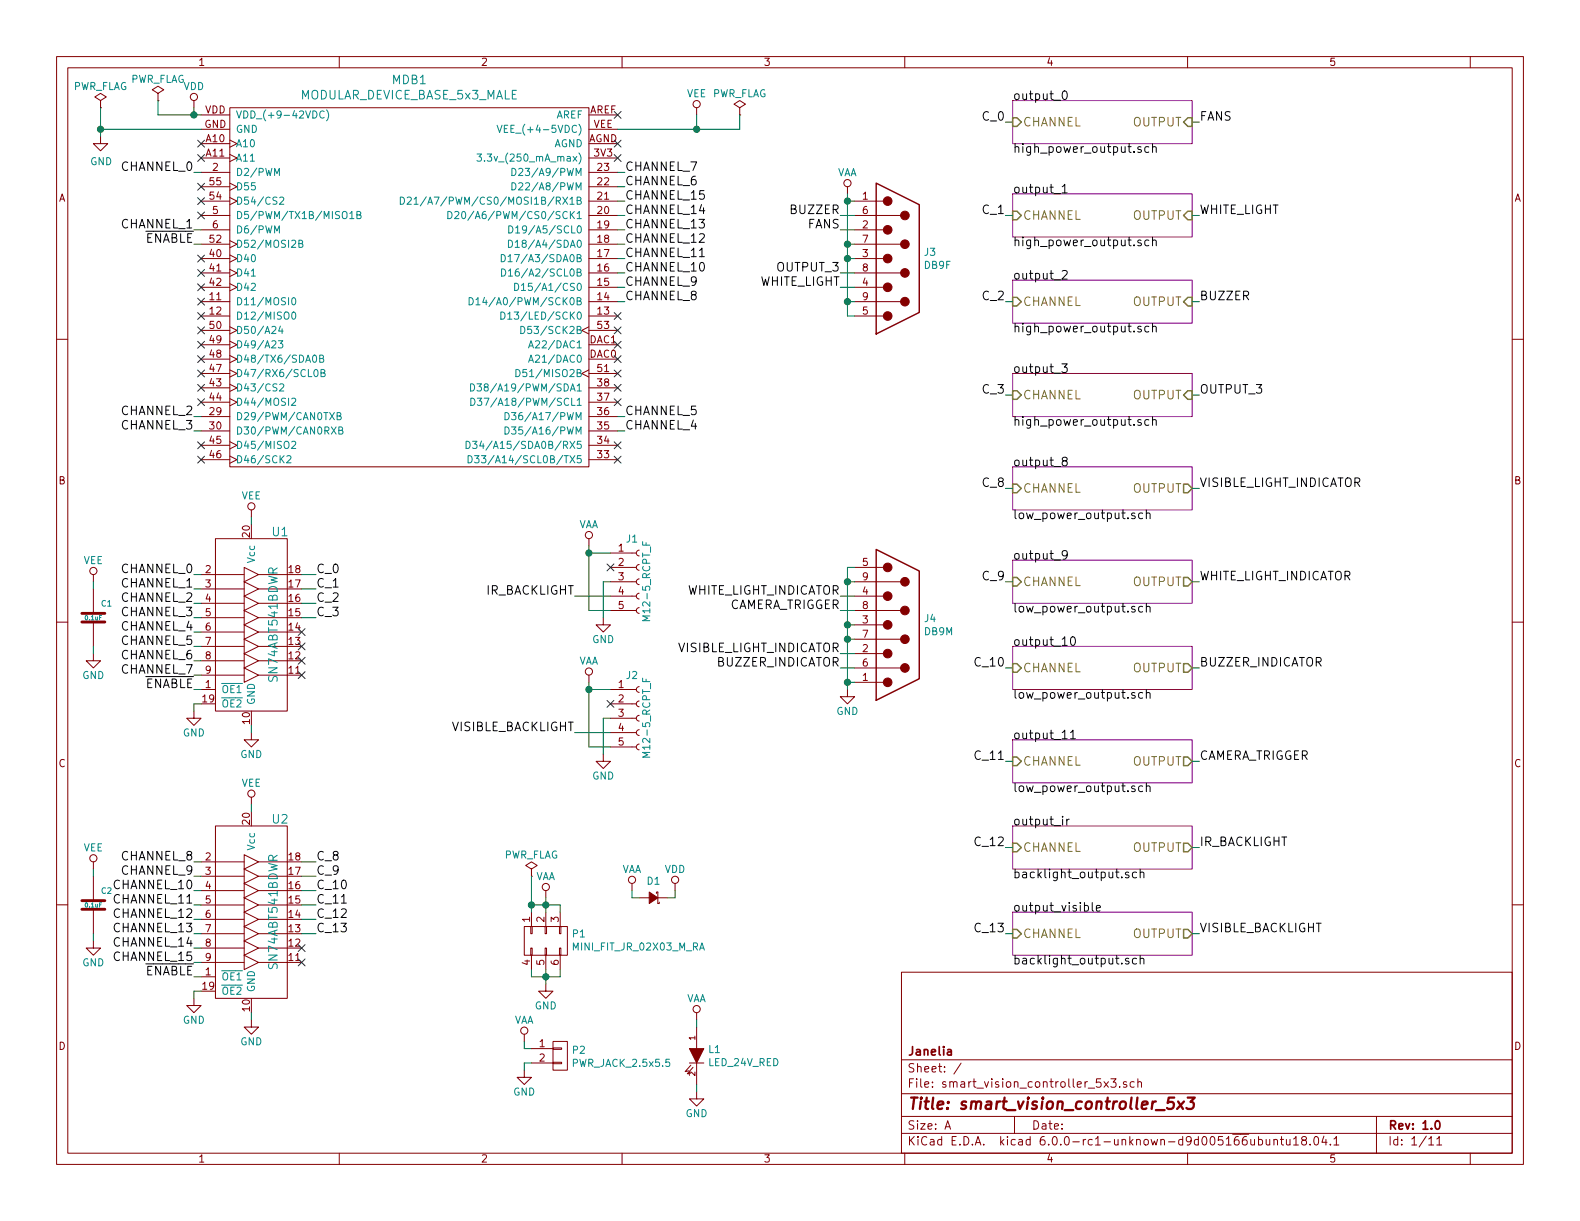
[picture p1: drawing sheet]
EESchema Schematic File Version 4
EELAYER 26 0
EELAYER END
$Descr A 11000 8500
encoding utf-8
Sheet 1 11
Title "smart_vision_controller_5x3"
Date ""
Rev "1.0"
Comp "Janelia"
Comment1 ""
Comment2 ""
Comment3 ""
Comment4 ""
$EndDescr
$Comp
L smart_vision_controller_5x3:MODULAR_DEVICE_BASE_5x3_MALE MDB1
U 1 1
P 2850 1550
F 0 "MDB1" H 2850 2547 60  0000 C CNN
F 1 "MODULAR_DEVICE_BASE_5x3_MALE" H 2850 2441 60  0000 C CNN
F 2 "smart_vision_controller_5x3:MODULAR_DEVICE_BASE_5X3_MALE" H 1300 1500 60  0001 C CNN
F 3 "" H 1350 3200 60  0000 C CNN
F 4 "digikey" H 1300 1600 60  0001 C CNN "Vendor"
F 5 "S1011E-25-ND" H 1300 1700 60  0001 C CNN "PartNumber"
F 6 "25 Positions Header Breakaway Connector 0.1in" H 1300 1800 60  0001 C CNN "Description"
F 7 "2" H 2600 1700 60  0001 C CNN "PartCount"
	1    2850 1550
	1    0    0    -1  
$EndComp
$Comp
L power:PWR_FLAG #FLG01
U 1 1
P 700 750
F 0 "#FLG01" H 150 225 50  0001 C CNN
F 1 "PWR_FLAG" H 700 900 50  0000 C CNN
F 2 "" H 150 150 50  0001 C CNN
F 3 "" H 150 150 50  0001 C CNN
	1    700  750 
	1    0    0    -1  
$EndComp
$Comp
L power:PWR_FLAG #FLG02
U 1 1
P 1100 700
F 0 "#FLG02" H 550 175 50  0001 C CNN
F 1 "PWR_FLAG" H 1100 850 50  0000 C CNN
F 2 "" H 550 100 50  0001 C CNN
F 3 "" H 550 100 50  0001 C CNN
	1    1100 700 
	1    0    0    -1  
$EndComp
Wire Wire Line
	1100 700  1100 800 
Wire Wire Line
	1100 800  1350 800 
Wire Wire Line
	700  750  700  900 
Wire Wire Line
	700  900  1400 900 
$Comp
L power:GND #PWR05
U 1 1
P 700 950
F 0 "#PWR05" H 0   -300 50  0001 C CNN
F 1 "GND" H 705 777 50  0000 C CNN
F 2 "" H 0   -50 50  0001 C CNN
F 3 "" H 0   -50 50  0001 C CNN
	1    700  950 
	1    0    0    -1  
$EndComp
Connection ~ 700  900 
$Comp
L power:VDD #PWR06
U 1 1
P 1350 750
F 0 "#PWR06" H -150 -50 50  0001 C CNN
F 1 "VDD" H 1350 900 50  0000 C CNN
F 2 "" H -150 100 50  0001 C CNN
F 3 "" H -150 100 50  0001 C CNN
	1    1350 750 
	1    0    0    -1  
$EndComp
Wire Wire Line
	1350 750  1350 800 
Connection ~ 1350 800 
$Comp
L power:PWR_FLAG #FLG04
U 1 1
P 5150 800
F 0 "#FLG04" H 4600 275 50  0001 C CNN
F 1 "PWR_FLAG" H 5150 950 50  0000 C CNN
F 2 "" H 4600 200 50  0001 C CNN
F 3 "" H 4600 200 50  0001 C CNN
	1    5150 800 
	1    0    0    -1  
$EndComp
Wire Wire Line
	4300 900  4850 900 
Wire Wire Line
	5150 900  5150 800 
$Comp
L power:VEE #PWR023
U 1 1
P 4850 800
F 0 "#PWR023" H -50 -100 50  0001 C CNN
F 1 "VEE" H 4850 950 50  0000 C CNN
F 2 "" H -50 50  50  0001 C CNN
F 3 "" H -50 50  50  0001 C CNN
	1    4850 800 
	1    0    0    -1  
$EndComp
Wire Wire Line
	4850 800  4850 900 
Connection ~ 4850 900 
NoConn ~ 1400 1000
NoConn ~ 1400 1100
NoConn ~ 1400 1300
NoConn ~ 1400 1400
NoConn ~ 1400 1500
NoConn ~ 1400 1800
NoConn ~ 1400 1900
NoConn ~ 1400 2000
NoConn ~ 1400 2100
NoConn ~ 1400 2200
NoConn ~ 1400 2300
NoConn ~ 1400 2400
NoConn ~ 1400 2500
NoConn ~ 1400 2600
NoConn ~ 1400 2700
NoConn ~ 1400 2800
NoConn ~ 1400 3100
NoConn ~ 1400 3200
NoConn ~ 4300 800 
NoConn ~ 4300 1000
NoConn ~ 4300 1100
NoConn ~ 4300 2200
NoConn ~ 4300 2300
NoConn ~ 4300 2400
NoConn ~ 4300 2500
NoConn ~ 4300 2600
NoConn ~ 4300 2700
NoConn ~ 4300 2800
NoConn ~ 4300 3100
NoConn ~ 4300 3200
Wire Wire Line
	700  900  700  950 
Wire Wire Line
	1350 800  1400 800 
Wire Wire Line
	4850 900  5150 900 
$Comp
L power:VAA #PWR015
U 1 1
P 3800 6250
F 0 "#PWR015" H 3800 6100 50  0001 C CNN
F 1 "VAA" H 3800 6400 50  0000 C CNN
F 2 "" H 3800 6250 50  0001 C CNN
F 3 "" H 3800 6250 50  0001 C CNN
	1    3800 6250
	1    0    0    -1  
$EndComp
$Comp
L power:PWR_FLAG #FLG03
U 1 1
P 3700 6100
F 0 "#FLG03" H 3700 6175 50  0001 C CNN
F 1 "PWR_FLAG" H 3700 6250 50  0000 C CNN
F 2 "" H 3700 6100 50  0001 C CNN
F 3 "~" H 3700 6100 50  0001 C CNN
	1    3700 6100
	1    0    0    -1  
$EndComp
$Comp
L power:GND #PWR016
U 1 1
P 3800 6850
F 0 "#PWR016" H 3800 6600 50  0001 C CNN
F 1 "GND" H 3800 6700 50  0000 C CNN
F 2 "" H 3800 6850 50  0001 C CNN
F 3 "" H 3800 6850 50  0001 C CNN
	1    3800 6850
	1    0    0    -1  
$EndComp
$Comp
L smart_vision_controller_5x3:DB9F J3
U 1 1
P 6250 1800
F 0 "J3" H 6429 1846 50  0000 L CNN
F 1 "DB9F" H 6429 1755 50  0000 L CNN
F 2 "smart_vision_controller_5x3:DB9F" H 6150 2250 50  0001 C CNN
F 3 "" H 6250 1800 50  0001 C CNN
F 4 "digikey" H 6350 2450 60  0001 C CNN "Vendor"
F 5 "626-1052-ND" H 6450 2550 60  0001 C CNN "PartNumber"
F 6 " CONN D-SUB RCPT 9POS VERT SOLDER" H 6550 2650 60  0001 C CNN "Description"
	1    6250 1800
	1    0    0    -1  
$EndComp
$Comp
L smart_vision_controller_5x3:DB9M J4
U 1 1
P 6250 4350
F 0 "J4" H 6430 4396 50  0000 L CNN
F 1 "DB9M" H 6430 4305 50  0000 L CNN
F 2 "smart_vision_controller_5x3:DB9M" H 6250 4350 50  0001 C CNN
F 3 "" H 6250 4350 50  0001 C CNN
F 4 "digikey" H 6350 4800 60  0001 C CNN "Vendor"
F 5 "626-1798-ND" H 6450 4700 60  0001 C CNN "PartNumber"
F 6 "CONN D-SUB PLUG 9POS VERT SOLDER" H 6550 4600 60  0001 C CNN "Description"
	1    6250 4350
	1    0    0    -1  
$EndComp
$Comp
L smart_vision_controller_5x3:SN74ABT541BDWR U1
U 1 1
P 1750 4350
F 0 "U1" H 1950 5000 60  0000 C CNN
F 1 "SN74ABT541BDWR" V 1900 4350 60  0000 C CNN
F 2 "smart_vision_controller_5x3:SOIC_20" H 1850 4900 60  0001 C CNN
F 3 "" H 1750 4350 60  0001 C CNN
F 4 "digikey" H 1850 3550 60  0001 C CNN "Vendor"
F 5 "296-14668-1-ND" H 1950 3650 60  0001 C CNN "PartNumber"
F 6 "Buffer Non-Inverting 1 Element 8 Bit per Element Push-Pull Output 20-SOIC" H 2050 3750 60  0001 C CNN "Description"
	1    1750 4350
	1    0    0    -1  
$EndComp
$Comp
L power:GND #PWR07
U 1 1
P 1350 4950
F 0 "#PWR07" H 1350 4700 50  0001 C CNN
F 1 "GND" H 1350 4800 50  0000 C CNN
F 2 "" H 1350 4950 50  0001 C CNN
F 3 "" H 1350 4950 50  0001 C CNN
	1    1350 4950
	1    0    0    -1  
$EndComp
Wire Wire Line
	1400 4900 1350 4900
Wire Wire Line
	1350 4900 1350 4950
Wire Wire Line
	1400 4800 1350 4800
Text Label 1350 4800 2    60   ~ 0
~ENABLE
Wire Wire Line
	1400 1700 1350 1700
Text Label 1350 1700 2    60   ~ 0
~ENABLE
$Comp
L power:VEE #PWR09
U 1 1
P 1750 3600
F 0 "#PWR09" H -3150 2700 50  0001 C CNN
F 1 "VEE" H 1750 3750 50  0000 C CNN
F 2 "" H -3150 2850 50  0001 C CNN
F 3 "" H -3150 2850 50  0001 C CNN
	1    1750 3600
	1    0    0    -1  
$EndComp
Wire Wire Line
	1400 4000 1350 4000
Wire Wire Line
	1400 4100 1350 4100
Wire Wire Line
	1400 4200 1350 4200
Wire Wire Line
	1400 4300 1350 4300
Wire Wire Line
	1400 4400 1350 4400
Wire Wire Line
	1400 4500 1350 4500
Wire Wire Line
	1400 4600 1350 4600
Wire Wire Line
	1400 4700 1350 4700
Text Label 1350 4000 2    60   ~ 0
CHANNEL_0
Text Label 1350 4100 2    60   ~ 0
CHANNEL_1
Text Label 1350 4200 2    60   ~ 0
CHANNEL_2
Text Label 1350 4300 2    60   ~ 0
CHANNEL_3
Text Label 1350 4400 2    60   ~ 0
CHANNEL_4
Text Label 1350 4500 2    60   ~ 0
CHANNEL_5
Text Label 1350 4600 2    60   ~ 0
CHANNEL_6
Text Label 1350 4700 2    60   ~ 0
CHANNEL_7
Wire Wire Line
	2100 4000 2200 4000
Wire Wire Line
	2100 4100 2200 4100
Wire Wire Line
	2100 4200 2200 4200
Wire Wire Line
	2100 4300 2200 4300
Text Label 2200 4000 0    60   ~ 0
C_0
Text Label 2200 4100 0    60   ~ 0
C_1
Text Label 2200 4200 0    60   ~ 0
C_2
Text Label 2200 4300 0    60   ~ 0
C_3
$Comp
L power:GND #PWR010
U 1 1
P 1750 5100
F 0 "#PWR010" H 1750 4850 50  0001 C CNN
F 1 "GND" H 1750 4950 50  0000 C CNN
F 2 "" H 1750 5100 50  0001 C CNN
F 3 "" H 1750 5100 50  0001 C CNN
	1    1750 5100
	1    0    0    -1  
$EndComp
Wire Wire Line
	1750 5050 1750 5100
Wire Wire Line
	1750 3650 1750 3600
$Comp
L smart_vision_controller_5x3:0.1uF C1
U 1 1
P 650 4300
F 0 "C1" H 700 4400 40  0000 L CNN
F 1 "0.1uF" H 650 4300 30  0000 C CNN
F 2 "smart_vision_controller_5x3:SM1210" H 688 4150 30  0001 C CNN
F 3 "" H 650 4300 60  0000 C CNN
F 4 "digikey" H 750 4500 60  0001 C CNN "Vendor"
F 5 "399-13229-1-ND" H 850 4600 60  0001 C CNN "PartNumber"
F 6 "CAP CER 0.1UF 50V 10% X7R 1210" H 950 4700 60  0001 C CNN "Description"
	1    650  4300
	1    0    0    -1  
$EndComp
$Comp
L power:VEE #PWR01
U 1 1
P 650 4050
F 0 "#PWR01" H -4250 3150 50  0001 C CNN
F 1 "VEE" H 650 4200 50  0000 C CNN
F 2 "" H -4250 3300 50  0001 C CNN
F 3 "" H -4250 3300 50  0001 C CNN
	1    650  4050
	1    0    0    -1  
$EndComp
$Comp
L power:GND #PWR02
U 1 1
P 650 4550
F 0 "#PWR02" H 650 4300 50  0001 C CNN
F 1 "GND" H 650 4400 50  0000 C CNN
F 2 "" H 650 4550 50  0001 C CNN
F 3 "" H 650 4550 50  0001 C CNN
	1    650  4550
	1    0    0    -1  
$EndComp
Wire Wire Line
	650  4050 650  4100
Wire Wire Line
	650  4500 650  4550
$Comp
L smart_vision_controller_5x3:M12-5_RCPT_F J1
U 1 1
P 4450 4050
F 0 "J1" H 4400 4350 50  0000 C CNN
F 1 "M12-5_RCPT_F" V 4500 4050 50  0000 C CNN
F 2 "smart_vision_controller_5x3:M12-5_RCPT_F" H 4450 4050 50  0001 C CNN
F 3 "~" H 4450 4050 50  0001 C CNN
F 4 "digikey" H 4550 4250 60  0001 C CNN "Vendor"
F 5 "277-10962-ND" H 4650 4150 60  0001 C CNN "PartNumber"
F 6 "CONN RCPT FMALE 5POS GOLD SOLDER" H 4750 4050 60  0001 C CNN "Description"
	1    4450 4050
	1    0    0    -1  
$EndComp
$Comp
L power:VAA #PWR017
U 1 1
P 4100 3800
F 0 "#PWR017" H 4100 3650 50  0001 C CNN
F 1 "VAA" H 4100 3950 50  0000 C CNN
F 2 "" H 4100 3800 50  0001 C CNN
F 3 "" H 4100 3800 50  0001 C CNN
	1    4100 3800
	1    0    0    -1  
$EndComp
NoConn ~ 4250 3950
$Comp
L power:GND #PWR019
U 1 1
P 4200 4300
F 0 "#PWR019" H 4200 4050 50  0001 C CNN
F 1 "GND" H 4200 4150 50  0000 C CNN
F 2 "" H 4200 4300 50  0001 C CNN
F 3 "" H 4200 4300 50  0001 C CNN
	1    4200 4300
	1    0    0    -1  
$EndComp
Wire Wire Line
	4250 4050 4200 4050
Wire Wire Line
	4200 4050 4200 4300
Wire Wire Line
	4250 4250 4100 4250
Wire Wire Line
	4100 4250 4100 3850
Wire Wire Line
	4250 3850 4100 3850
Connection ~ 4100 3850
Wire Wire Line
	4100 3850 4100 3800
Wire Wire Line
	4250 4150 4000 4150
Text Label 4000 4150 2    60   ~ 0
IR_BACKLIGHT
$Comp
L smart_vision_controller_5x3:M12-5_RCPT_F J2
U 1 1
P 4450 5000
F 0 "J2" H 4400 5300 50  0000 C CNN
F 1 "M12-5_RCPT_F" V 4500 5000 50  0000 C CNN
F 2 "smart_vision_controller_5x3:M12-5_RCPT_F" H 4450 5000 50  0001 C CNN
F 3 "~" H 4450 5000 50  0001 C CNN
F 4 "digikey" H 4550 5200 60  0001 C CNN "Vendor"
F 5 "277-10962-ND" H 4650 5100 60  0001 C CNN "PartNumber"
F 6 "CONN RCPT FMALE 5POS GOLD SOLDER" H 4750 5000 60  0001 C CNN "Description"
	1    4450 5000
	1    0    0    -1  
$EndComp
$Comp
L power:VAA #PWR018
U 1 1
P 4100 4750
F 0 "#PWR018" H 4100 4600 50  0001 C CNN
F 1 "VAA" H 4100 4900 50  0000 C CNN
F 2 "" H 4100 4750 50  0001 C CNN
F 3 "" H 4100 4750 50  0001 C CNN
	1    4100 4750
	1    0    0    -1  
$EndComp
NoConn ~ 4250 4900
$Comp
L power:GND #PWR020
U 1 1
P 4200 5250
F 0 "#PWR020" H 4200 5000 50  0001 C CNN
F 1 "GND" H 4200 5100 50  0000 C CNN
F 2 "" H 4200 5250 50  0001 C CNN
F 3 "" H 4200 5250 50  0001 C CNN
	1    4200 5250
	1    0    0    -1  
$EndComp
Wire Wire Line
	4250 5000 4200 5000
Wire Wire Line
	4200 5000 4200 5250
Wire Wire Line
	4250 5200 4100 5200
Wire Wire Line
	4100 5200 4100 4800
Wire Wire Line
	4250 4800 4100 4800
Connection ~ 4100 4800
Wire Wire Line
	4100 4800 4100 4750
Wire Wire Line
	4250 5100 4000 5100
Text Label 4000 5100 2    60   ~ 0
VISIBLE_BACKLIGHT
$Comp
L smart_vision_controller_5x3:MINI_FIT_JR_02X03_M_RA P1
U 1 1
P 3800 6550
F 0 "P1" H 3622 6504 50  0000 R CNN
F 1 "MINI_FIT_JR_02X03_M_RA" H 3622 6595 50  0000 R CNN
F 2 "smart_vision_controller_5x3:MINI-FIT-JR_02X03_M_RA" H 3800 5350 60  0001 C CNN
F 3 "" H 3800 5350 60  0001 C CNN
F 4 "digikey" H 3900 6950 60  0001 C CNN "Vendor"
F 5 "WM1353-ND" H 4000 7050 60  0001 C CNN "PartNumber"
F 6 "CONN HEADER 6POS 4.2MM R/A TIN" H 4100 7150 60  0001 C CNN "Description"
	1    3800 6550
	-1   0    0    1   
$EndComp
Wire Wire Line
	3700 6350 3700 6300
Wire Wire Line
	3700 6300 3800 6300
Wire Wire Line
	3900 6300 3900 6350
Wire Wire Line
	3800 6350 3800 6300
Connection ~ 3800 6300
Wire Wire Line
	3800 6300 3900 6300
Wire Wire Line
	3800 6300 3800 6250
Wire Wire Line
	3700 6750 3700 6800
Wire Wire Line
	3700 6800 3800 6800
Wire Wire Line
	3900 6800 3900 6750
Wire Wire Line
	3800 6750 3800 6800
Connection ~ 3800 6800
Wire Wire Line
	3800 6800 3900 6800
Wire Wire Line
	3800 6800 3800 6850
Wire Wire Line
	3700 6100 3700 6300
Connection ~ 3700 6300
$Comp
L smart_vision_controller_5x3:diode_schottky_45V_10A D1
U 1 1
P 4550 6250
F 0 "D1" H 4550 6137 50  0000 C CNN
F 1 "diode_schottky_45V_10A" H 4270 6170 50  0001 L CNN
F 2 "smart_vision_controller_5x3:CFP15" H 4400 6230 60  0001 C CNN
F 3 "" H 4500 6330 60  0001 C CNN
F 4 "digikey" H 4600 6430 60  0001 C CNN "Vendor"
F 5 "568-11697-1-ND" H 4700 6530 60  0001 C CNN "PartNumber"
F 6 "DIODE SCHOTTKY 45V 10A CFP15" H 4800 6630 60  0001 C CNN "Description"
	1    4550 6250
	-1   0    0    1   
$EndComp
$Comp
L power:VAA #PWR021
U 1 1
P 4400 6200
F 0 "#PWR021" H 4400 6050 50  0001 C CNN
F 1 "VAA" H 4400 6350 50  0000 C CNN
F 2 "" H 4400 6200 50  0001 C CNN
F 3 "" H 4400 6200 50  0001 C CNN
	1    4400 6200
	1    0    0    -1  
$EndComp
$Comp
L power:VDD #PWR022
U 1 1
P 4700 6200
F 0 "#PWR022" H 3200 5400 50  0001 C CNN
F 1 "VDD" H 4700 6350 50  0000 C CNN
F 2 "" H 3200 5550 50  0001 C CNN
F 3 "" H 3200 5550 50  0001 C CNN
	1    4700 6200
	1    0    0    -1  
$EndComp
$Sheet
S 7050 700  1250 300 
U 589EF960
F0 "output_0" 60
F1 "high_power_output.sch" 60
F2 "CHANNEL" I L 7050 850 60 
F3 "OUTPUT" I R 8300 850 60 
$EndSheet
Wire Wire Line
	4400 6200 4400 6250
Wire Wire Line
	4400 6250 4450 6250
Wire Wire Line
	4650 6250 4700 6250
Wire Wire Line
	4700 6250 4700 6200
Wire Wire Line
	7050 850  7000 850 
Wire Wire Line
	8300 850  8350 850 
Text Label 7000 850  2    60   ~ 0
C_0
Text Label 8350 850  0    60   ~ 0
FANS
Wire Wire Line
	1400 1200 1350 1200
Wire Wire Line
	1400 1600 1350 1600
Text Label 1350 1200 2    60   ~ 0
CHANNEL_0
Text Label 1350 1600 2    60   ~ 0
CHANNEL_1
Wire Wire Line
	1400 2900 1350 2900
Wire Wire Line
	1400 3000 1350 3000
Text Label 1350 2900 2    60   ~ 0
CHANNEL_2
Text Label 1350 3000 2    60   ~ 0
CHANNEL_3
Wire Wire Line
	4300 1200 4350 1200
Wire Wire Line
	4300 1300 4350 1300
Wire Wire Line
	4300 2900 4350 2900
Wire Wire Line
	4300 3000 4350 3000
Text Label 4350 3000 0    60   ~ 0
CHANNEL_4
Text Label 4350 2900 0    60   ~ 0
CHANNEL_5
Text Label 4350 1300 0    60   ~ 0
CHANNEL_6
Text Label 4350 1200 0    60   ~ 0
CHANNEL_7
$Sheet
S 7050 1350 1250 300 
U 5B80F89F
F0 "output_1" 60
F1 "high_power_output.sch" 60
F2 "CHANNEL" I L 7050 1500 60 
F3 "OUTPUT" I R 8300 1500 60 
$EndSheet
Wire Wire Line
	7050 1500 7000 1500
Wire Wire Line
	8300 1500 8350 1500
Text Label 7000 1500 2    60   ~ 0
C_1
Text Label 8350 1500 0    60   ~ 0
WHITE_LIGHT
$Sheet
S 7050 1950 1250 300 
U 5B8112F3
F0 "output_2" 60
F1 "high_power_output.sch" 60
F2 "CHANNEL" I L 7050 2100 60 
F3 "OUTPUT" I R 8300 2100 60 
$EndSheet
Wire Wire Line
	7050 2100 7000 2100
Wire Wire Line
	8300 2100 8350 2100
Text Label 7000 2100 2    60   ~ 0
C_2
Text Label 8350 2100 0    60   ~ 0
BUZZER
$Sheet
S 7050 2600 1250 300 
U 5B8112FB
F0 "output_3" 60
F1 "high_power_output.sch" 60
F2 "CHANNEL" I L 7050 2750 60 
F3 "OUTPUT" I R 8300 2750 60 
$EndSheet
Wire Wire Line
	7050 2750 7000 2750
Wire Wire Line
	8300 2750 8350 2750
Text Label 7000 2750 2    60   ~ 0
C_3
Text Label 8350 2750 0    60   ~ 0
OUTPUT_3
$Comp
L power:VAA #PWR026
U 1 1
P 5900 1350
F 0 "#PWR026" H 5900 1200 50  0001 C CNN
F 1 "VAA" H 5900 1500 50  0000 C CNN
F 2 "" H 5900 1350 50  0001 C CNN
F 3 "" H 5900 1350 50  0001 C CNN
	1    5900 1350
	1    0    0    -1  
$EndComp
Wire Wire Line
	5950 2200 5900 2200
Wire Wire Line
	5900 2200 5900 2100
Wire Wire Line
	5950 2100 5900 2100
Connection ~ 5900 2100
Wire Wire Line
	5900 2100 5900 1800
Wire Wire Line
	5950 1800 5900 1800
Connection ~ 5900 1800
Wire Wire Line
	5900 1800 5900 1700
Wire Wire Line
	5950 1700 5900 1700
Connection ~ 5900 1700
Wire Wire Line
	5900 1700 5900 1400
Wire Wire Line
	5950 1400 5900 1400
Connection ~ 5900 1400
Wire Wire Line
	5900 1400 5900 1350
Wire Wire Line
	5950 1500 5850 1500
Wire Wire Line
	5950 1600 5850 1600
Wire Wire Line
	5950 1900 5850 1900
Wire Wire Line
	5950 2000 5850 2000
Text Label 5850 1600 2    60   ~ 0
FANS
Text Label 5850 1500 2    60   ~ 0
BUZZER
Text Label 5850 1900 2    60   ~ 0
OUTPUT_3
Text Label 5850 2000 2    60   ~ 0
WHITE_LIGHT
$Comp
L power:GND #PWR027
U 1 1
P 5900 4800
F 0 "#PWR027" H 5900 4550 50  0001 C CNN
F 1 "GND" H 5900 4650 50  0000 C CNN
F 2 "" H 5900 4800 50  0001 C CNN
F 3 "" H 5900 4800 50  0001 C CNN
	1    5900 4800
	1    0    0    -1  
$EndComp
Wire Wire Line
	5950 3950 5900 3950
Wire Wire Line
	5900 3950 5900 4050
Wire Wire Line
	5950 4050 5900 4050
Connection ~ 5900 4050
Wire Wire Line
	5900 4050 5900 4350
Wire Wire Line
	5950 4350 5900 4350
Connection ~ 5900 4350
Wire Wire Line
	5900 4350 5900 4450
Wire Wire Line
	5950 4450 5900 4450
Connection ~ 5900 4450
Wire Wire Line
	5900 4450 5900 4750
Wire Wire Line
	5950 4750 5900 4750
Connection ~ 5900 4750
Wire Wire Line
	5900 4750 5900 4800
Wire Wire Line
	5950 4150 5850 4150
Wire Wire Line
	5950 4250 5850 4250
Wire Wire Line
	5950 4550 5850 4550
Wire Wire Line
	5950 4650 5850 4650
Text Label 5850 4150 2    60   ~ 0
WHITE_LIGHT_INDICATOR
Text Label 5850 4250 2    60   ~ 0
CAMERA_TRIGGER
Text Label 5850 4550 2    60   ~ 0
VISIBLE_LIGHT_INDICATOR
Text Label 5850 4650 2    60   ~ 0
BUZZER_INDICATOR
$Comp
L smart_vision_controller_5x3:SN74ABT541BDWR U2
U 1 1
P 1750 6350
F 0 "U2" H 1950 7000 60  0000 C CNN
F 1 "SN74ABT541BDWR" V 1900 6350 60  0000 C CNN
F 2 "smart_vision_controller_5x3:SOIC_20" H 1850 6900 60  0001 C CNN
F 3 "" H 1750 6350 60  0001 C CNN
F 4 "digikey" H 1850 5550 60  0001 C CNN "Vendor"
F 5 "296-14668-1-ND" H 1950 5650 60  0001 C CNN "PartNumber"
F 6 "Buffer Non-Inverting 1 Element 8 Bit per Element Push-Pull Output 20-SOIC" H 2050 5750 60  0001 C CNN "Description"
	1    1750 6350
	1    0    0    -1  
$EndComp
$Comp
L power:GND #PWR08
U 1 1
P 1350 6950
F 0 "#PWR08" H 1350 6700 50  0001 C CNN
F 1 "GND" H 1350 6800 50  0000 C CNN
F 2 "" H 1350 6950 50  0001 C CNN
F 3 "" H 1350 6950 50  0001 C CNN
	1    1350 6950
	1    0    0    -1  
$EndComp
Wire Wire Line
	1400 6900 1350 6900
Wire Wire Line
	1350 6900 1350 6950
Wire Wire Line
	1400 6800 1350 6800
Text Label 1350 6800 2    60   ~ 0
~ENABLE
$Comp
L power:VEE #PWR011
U 1 1
P 1750 5600
F 0 "#PWR011" H -3150 4700 50  0001 C CNN
F 1 "VEE" H 1750 5750 50  0000 C CNN
F 2 "" H -3150 4850 50  0001 C CNN
F 3 "" H -3150 4850 50  0001 C CNN
	1    1750 5600
	1    0    0    -1  
$EndComp
Wire Wire Line
	1400 6000 1350 6000
Wire Wire Line
	1400 6100 1350 6100
Wire Wire Line
	1400 6200 1350 6200
Wire Wire Line
	1400 6300 1350 6300
Wire Wire Line
	1400 6400 1350 6400
Wire Wire Line
	1400 6500 1350 6500
Wire Wire Line
	1400 6600 1350 6600
Wire Wire Line
	1400 6700 1350 6700
Text Label 1350 6000 2    60   ~ 0
CHANNEL_8
Text Label 1350 6100 2    60   ~ 0
CHANNEL_9
Wire Wire Line
	2100 6000 2200 6000
Wire Wire Line
	2100 6100 2200 6100
Wire Wire Line
	2100 6200 2200 6200
Wire Wire Line
	2100 6300 2200 6300
Wire Wire Line
	2100 6400 2200 6400
Wire Wire Line
	2100 6500 2200 6500
Text Label 2200 6000 0    60   ~ 0
C_8
Text Label 2200 6100 0    60   ~ 0
C_9
Text Label 2200 6200 0    60   ~ 0
C_10
Text Label 2200 6300 0    60   ~ 0
C_11
Text Label 2200 6400 0    60   ~ 0
C_12
Text Label 2200 6500 0    60   ~ 0
C_13
$Comp
L power:GND #PWR012
U 1 1
P 1750 7100
F 0 "#PWR012" H 1750 6850 50  0001 C CNN
F 1 "GND" H 1750 6950 50  0000 C CNN
F 2 "" H 1750 7100 50  0001 C CNN
F 3 "" H 1750 7100 50  0001 C CNN
	1    1750 7100
	1    0    0    -1  
$EndComp
Wire Wire Line
	1750 7050 1750 7100
Wire Wire Line
	1750 5650 1750 5600
$Comp
L smart_vision_controller_5x3:0.1uF C2
U 1 1
P 650 6300
F 0 "C2" H 700 6400 40  0000 L CNN
F 1 "0.1uF" H 650 6300 30  0000 C CNN
F 2 "smart_vision_controller_5x3:SM1210" H 688 6150 30  0001 C CNN
F 3 "" H 650 6300 60  0000 C CNN
F 4 "digikey" H 750 6500 60  0001 C CNN "Vendor"
F 5 "399-13229-1-ND" H 850 6600 60  0001 C CNN "PartNumber"
F 6 "CAP CER 0.1UF 50V 10% X7R 1210" H 950 6700 60  0001 C CNN "Description"
	1    650  6300
	1    0    0    -1  
$EndComp
$Comp
L power:VEE #PWR03
U 1 1
P 650 6050
F 0 "#PWR03" H -4250 5150 50  0001 C CNN
F 1 "VEE" H 650 6200 50  0000 C CNN
F 2 "" H -4250 5300 50  0001 C CNN
F 3 "" H -4250 5300 50  0001 C CNN
	1    650  6050
	1    0    0    -1  
$EndComp
$Comp
L power:GND #PWR04
U 1 1
P 650 6550
F 0 "#PWR04" H 650 6300 50  0001 C CNN
F 1 "GND" H 650 6400 50  0000 C CNN
F 2 "" H 650 6550 50  0001 C CNN
F 3 "" H 650 6550 50  0001 C CNN
	1    650  6550
	1    0    0    -1  
$EndComp
Wire Wire Line
	650  6050 650  6100
Wire Wire Line
	650  6500 650  6550
Text Label 1350 6200 2    60   ~ 0
CHANNEL_10
Text Label 1350 6300 2    60   ~ 0
CHANNEL_11
Text Label 1350 6400 2    60   ~ 0
CHANNEL_12
Text Label 1350 6500 2    60   ~ 0
CHANNEL_13
Text Label 1350 6600 2    60   ~ 0
CHANNEL_14
Text Label 1350 6700 2    60   ~ 0
CHANNEL_15
Wire Wire Line
	4300 1400 4350 1400
Wire Wire Line
	4300 1500 4350 1500
Wire Wire Line
	4300 1600 4350 1600
Wire Wire Line
	4300 1700 4350 1700
Wire Wire Line
	4300 1800 4350 1800
Wire Wire Line
	4300 1900 4350 1900
Wire Wire Line
	4300 2000 4350 2000
Wire Wire Line
	4300 2100 4350 2100
Text Label 4350 1400 0    60   ~ 0
CHANNEL_15
Text Label 4350 1500 0    60   ~ 0
CHANNEL_14
Text Label 4350 1600 0    60   ~ 0
CHANNEL_13
Text Label 4350 1700 0    60   ~ 0
CHANNEL_12
Text Label 4350 1800 0    60   ~ 0
CHANNEL_11
Text Label 4350 1900 0    60   ~ 0
CHANNEL_10
Text Label 4350 2000 0    60   ~ 0
CHANNEL_9
Text Label 4350 2100 0    60   ~ 0
CHANNEL_8
NoConn ~ 2100 4400
NoConn ~ 2100 4500
NoConn ~ 2100 4600
NoConn ~ 2100 4700
NoConn ~ 2100 6600
NoConn ~ 2100 6700
$Sheet
S 7050 3250 1250 300 
U 5B7F5357
F0 "output_8" 60
F1 "low_power_output.sch" 60
F2 "CHANNEL" I L 7050 3400 60 
F3 "OUTPUT" O R 8300 3400 60 
$EndSheet
Wire Wire Line
	7050 3400 7000 3400
Wire Wire Line
	8300 3400 8350 3400
Text Label 7000 3400 2    60   ~ 0
C_8
Text Label 8350 3400 0    60   ~ 0
VISIBLE_LIGHT_INDICATOR
$Sheet
S 7050 3900 1250 300 
U 5B7F535F
F0 "output_9" 60
F1 "low_power_output.sch" 60
F2 "CHANNEL" I L 7050 4050 60 
F3 "OUTPUT" O R 8300 4050 60 
$EndSheet
Wire Wire Line
	7050 4050 7000 4050
Wire Wire Line
	8300 4050 8350 4050
Text Label 7000 4050 2    60   ~ 0
C_9
Text Label 8350 4050 0    60   ~ 0
WHITE_LIGHT_INDICATOR
$Sheet
S 7050 4500 1250 300 
U 5B7F5367
F0 "output_10" 60
F1 "low_power_output.sch" 60
F2 "CHANNEL" I L 7050 4650 60 
F3 "OUTPUT" O R 8300 4650 60 
$EndSheet
Wire Wire Line
	7050 4650 7000 4650
Wire Wire Line
	8300 4650 8350 4650
Text Label 7000 4650 2    60   ~ 0
C_10
Text Label 8350 4650 0    60   ~ 0
BUZZER_INDICATOR
$Sheet
S 7050 5150 1250 300 
U 5B7F536F
F0 "output_11" 60
F1 "low_power_output.sch" 60
F2 "CHANNEL" I L 7050 5300 60 
F3 "OUTPUT" O R 8300 5300 60 
$EndSheet
Wire Wire Line
	7050 5300 7000 5300
Wire Wire Line
	8300 5300 8350 5300
Text Label 7000 5300 2    60   ~ 0
C_11
Text Label 8350 5300 0    60   ~ 0
CAMERA_TRIGGER
$Comp
L power:VAA #PWR013
U 1 1
P 3650 7250
F 0 "#PWR013" H 3650 7100 50  0001 C CNN
F 1 "VAA" H 3650 7400 50  0000 C CNN
F 2 "" H 3650 7250 50  0001 C CNN
F 3 "" H 3650 7250 50  0001 C CNN
	1    3650 7250
	1    0    0    -1  
$EndComp
$Comp
L power:GND #PWR014
U 1 1
P 3650 7450
F 0 "#PWR014" H 3650 7200 50  0001 C CNN
F 1 "GND" H 3650 7300 50  0000 C CNN
F 2 "" H 3650 7450 50  0001 C CNN
F 3 "" H 3650 7450 50  0001 C CNN
	1    3650 7450
	1    0    0    -1  
$EndComp
Wire Wire Line
	3650 7250 3650 7300
Wire Wire Line
	3650 7300 3700 7300
Wire Wire Line
	3650 7450 3650 7400
Wire Wire Line
	3650 7400 3700 7400
$Comp
L smart_vision_controller_5x3:PWR_JACK_2.5x5.5 P2
U 1 1
P 3900 7350
F 0 "P2" H 3978 7391 50  0000 L CNN
F 1 "PWR_JACK_2.5x5.5" H 3978 7300 50  0000 L CNN
F 2 "smart_vision_controller_5x3:DCJACK_2PIN_HIGHCURRENT" H 3800 7400 60  0001 C CNN
F 3 "" H 3900 7350 60  0000 C CNN
F 4 "digikey" H 4000 7600 60  0001 C CNN "Vendor"
F 5 "CP-063BH-ND" H 4100 7700 60  0001 C CNN "PartNumber"
F 6 "CONN PWR JACK DC 2.5X5.5 8A T/H" H 4200 7800 60  0001 C CNN "Description"
	1    3900 7350
	1    0    0    -1  
$EndComp
$Comp
L smart_vision_controller_5x3:LED_24V_RED L1
U 1 1
P 4850 7350
F 0 "L1" V 4804 7428 50  0000 L CNN
F 1 "LED_24V_RED" V 4895 7428 50  0000 L CNN
F 2 "smart_vision_controller_5x3:LED_555-3XXX_R" H 4750 7350 60  0001 C CNN
F 3 "" H 4850 7350 60  0001 C CNN
F 4 "digikey" H 4950 7550 60  0001 C CNN "Vendor"
F 5 "350-1723-ND" H 5050 7650 60  0001 C CNN "PartNumber"
F 6 "LED 2MM 24V VERTICAL RED PC MNT" H 5150 7750 60  0001 C CNN "Description"
	1    4850 7350
	0    1    1    0   
$EndComp
$Comp
L power:VAA #PWR024
U 1 1
P 4850 7100
F 0 "#PWR024" H 4850 6950 50  0001 C CNN
F 1 "VAA" H 4850 7250 50  0000 C CNN
F 2 "" H 4850 7100 50  0001 C CNN
F 3 "" H 4850 7100 50  0001 C CNN
	1    4850 7100
	1    0    0    -1  
$EndComp
$Comp
L power:GND #PWR025
U 1 1
P 4850 7600
F 0 "#PWR025" H 4850 7350 50  0001 C CNN
F 1 "GND" H 4850 7450 50  0000 C CNN
F 2 "" H 4850 7600 50  0001 C CNN
F 3 "" H 4850 7600 50  0001 C CNN
	1    4850 7600
	1    0    0    -1  
$EndComp
Wire Wire Line
	4850 7100 4850 7150
Wire Wire Line
	4850 7550 4850 7600
$Sheet
S 7050 5750 1250 300 
U 5B84A38D
F0 "output_ir" 60
F1 "backlight_output.sch" 60
F2 "CHANNEL" I L 7050 5900 60 
F3 "OUTPUT" O R 8300 5900 60 
$EndSheet
Wire Wire Line
	7050 5900 7000 5900
Wire Wire Line
	8300 5900 8350 5900
Text Label 7000 5900 2    60   ~ 0
C_12
Text Label 8350 5900 0    60   ~ 0
IR_BACKLIGHT
$Sheet
S 7050 6350 1250 300 
U 5B8777C4
F0 "output_visible" 60
F1 "backlight_output.sch" 60
F2 "CHANNEL" I L 7050 6500 60 
F3 "OUTPUT" O R 8300 6500 60 
$EndSheet
Wire Wire Line
	7050 6500 7000 6500
Wire Wire Line
	8300 6500 8350 6500
Text Label 7000 6500 2    60   ~ 0
C_13
Text Label 8350 6500 0    60   ~ 0
VISIBLE_BACKLIGHT
$EndSCHEMATC
